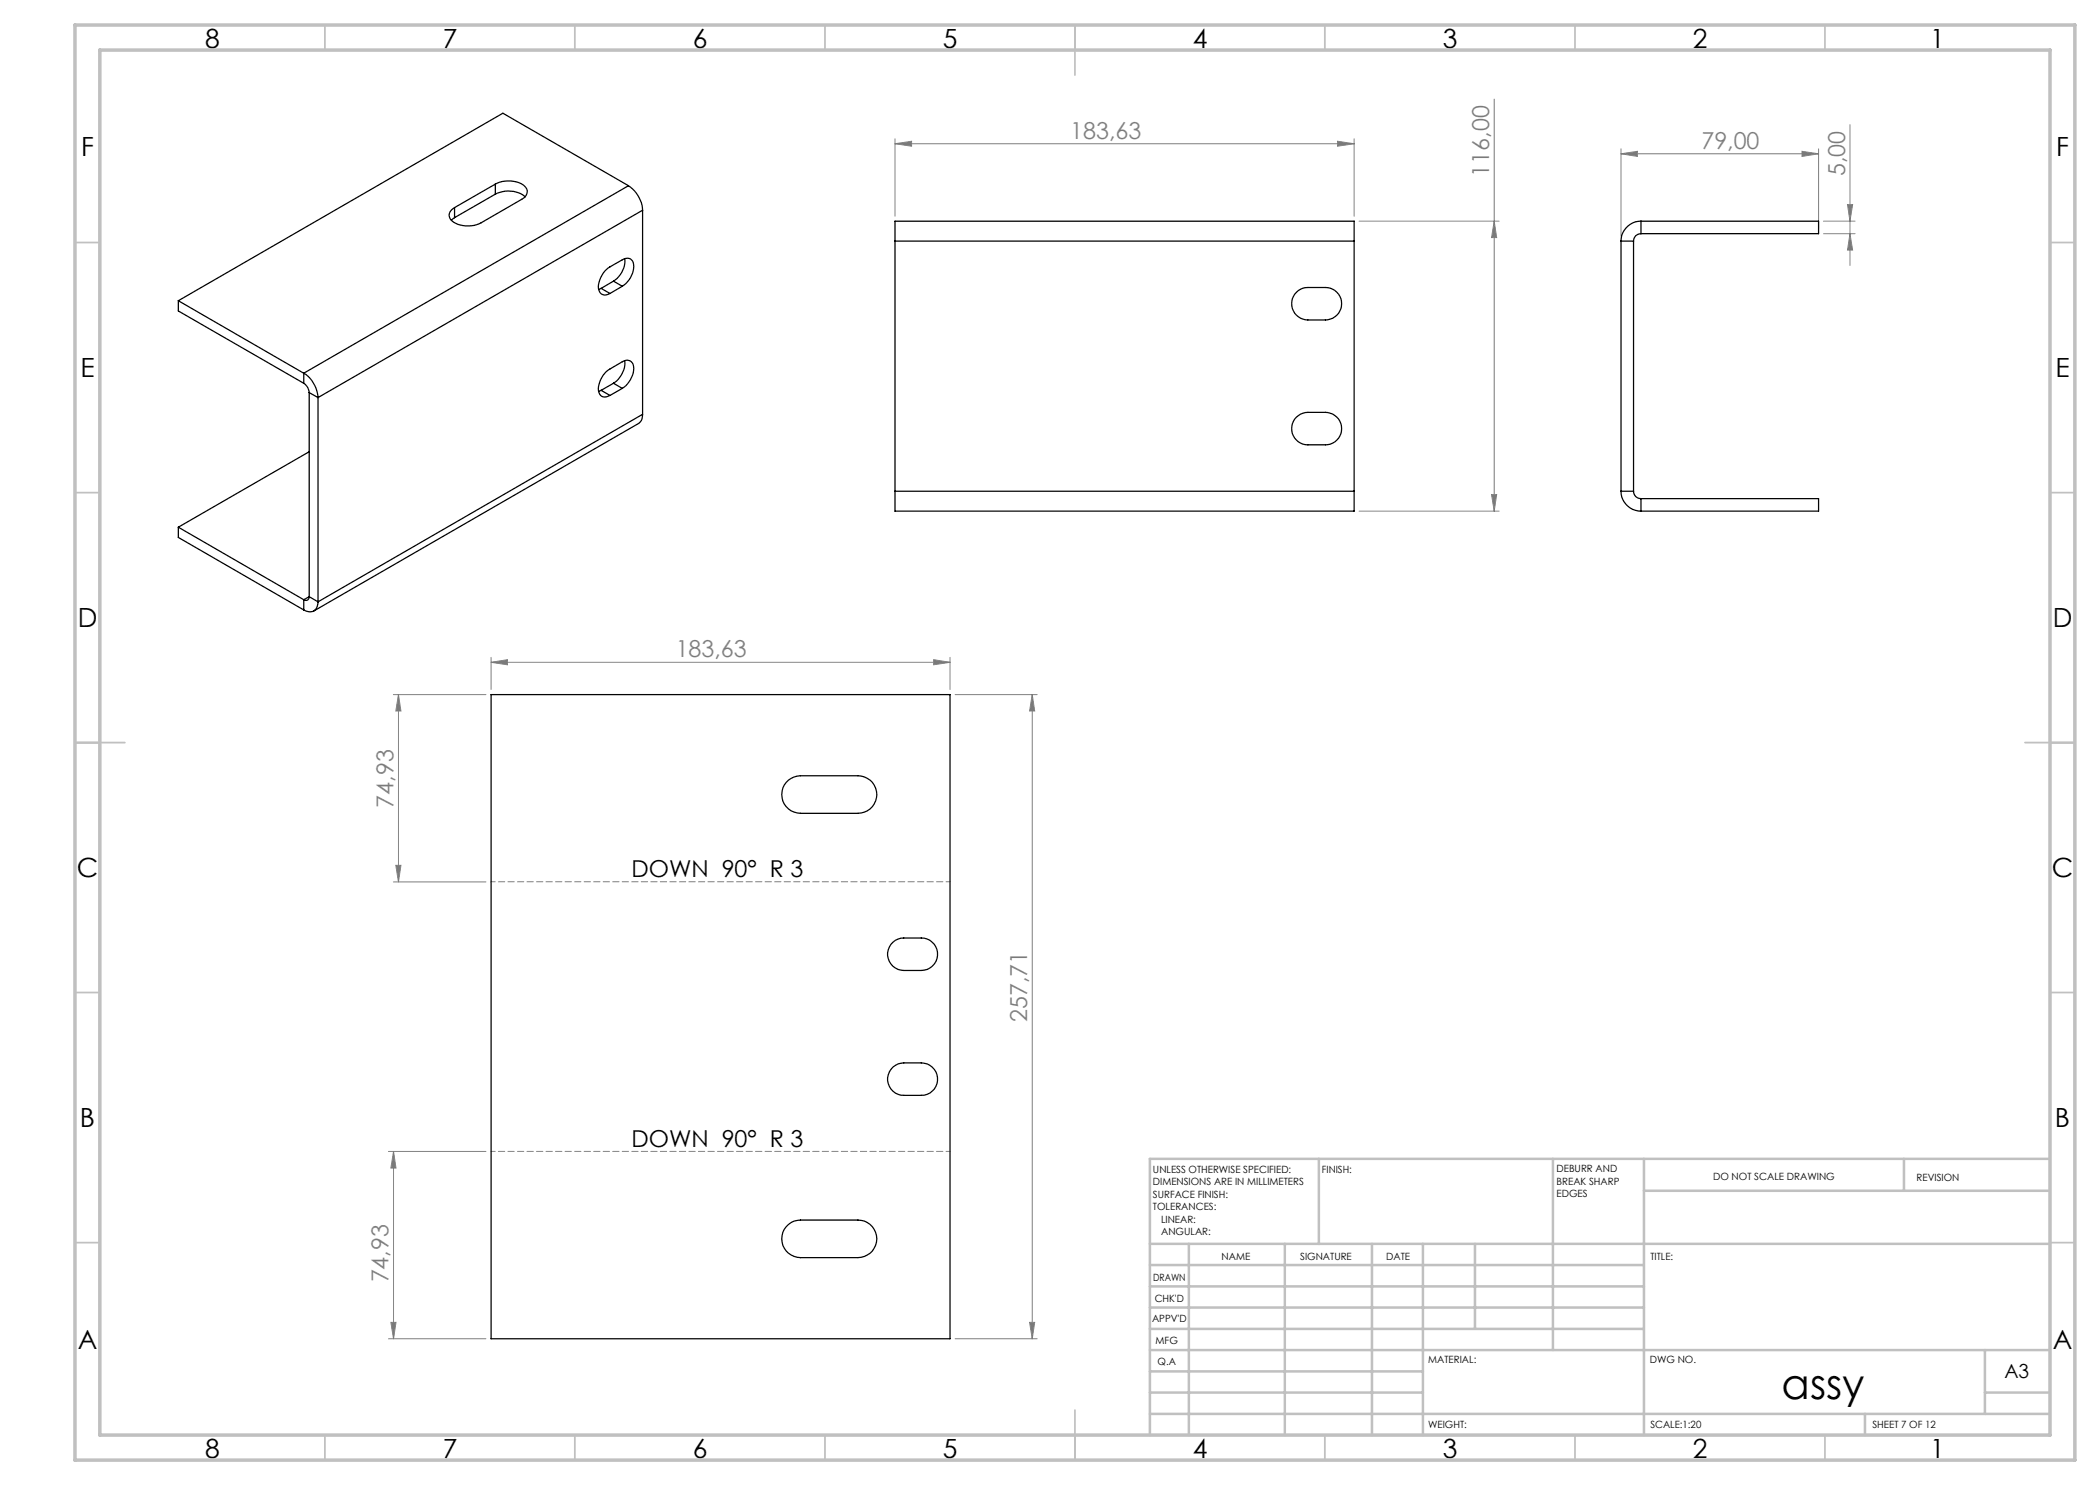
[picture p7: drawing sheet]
<svg xmlns="http://www.w3.org/2000/svg" width="420mm" height="297mm" viewBox="0 0 420 297" stroke-linecap="round" stroke-linejoin="round" font-family="sans-serif">
<g fill="none" stroke="#808080" stroke-width=".2">
<path d="M298.8 19.8v82.4M179 28.7l3.3-.4v.9zM179 27.8v15.4M179 28.7h91.8M267.5 28.3l3.3 .4-3.3 .5zM270.8 27.8v15.4M324.2 30.8l3.3-.5v1zM324.2 29.8v17.4M324.2 30.8h39.5M360.4 30.3l3.3 .5-3.3 .5zM363.7 29.8v15.9M370 24.9v28.2"/>
<path d="M271.8 44.2h28M298.8 44.2l.5 3.3h-1zM364.7 44.2h6.3M364.7 46.7h6.3M369.5 40.9h1l-.5 3.3zM370 46.7l.5 3.3h-1zM298.3 98.9h1l-.5 3.3zM271.8 102.2h28M78.7 138.9h18.5M79.7 138.9l.5 3.3h-1zM79.7 138.9v37.5M98.2 132.5l3.3-.6v1.1z"/>
<path d="M98.2 131.5v6.4M98.2 132.5h91.8M186.7 131.9l3.3 .6-3.3 .5zM190 131.5v6.4M191 138.9h16.4M206.4 138.9v128.9M206.4 138.9l.5 3.3h-1zM78.7 176.4h18.5M79.2 173.1h1l-.5 3.3zM77.7 230.3h19.5M78.7 230.3l.5 3.3h-1zM78.7 230.3v37.5"/>
<path d="M77.7 267.8h19.5M78.2 264.5h1l-.5 3.3zM191 267.8h16.4M205.9 264.5h1l-.5 3.3z"/>
</g>
<path d="M190 176.4h-91.8M98.2 230.3h91.8" fill="none" stroke="#808080" stroke-width=".2" stroke-dasharray="1.3 .6" stroke-dashoffset=".4"/>
<g fill="none" stroke="#c0c0c0" stroke-width=".35">
<path d="M65 5v5M115 5v5M165 5v5M215 5v10M265 5v5M315 5v5M365 5v5M15 48.5h5M410 48.5h5M15 98.5h5M410 98.5h5M15 148.5h10"/>
<path d="M405 148.5h10M15 198.5h5M410 198.5h5M15 248.5h5M410 248.5h5M65 287v5M115 287v5M165 287v5M215 282v10M265 287v5M315 287v5M365 287v5"/>
</g>
<g fill="none" stroke="#c0c0c0" stroke-width=".5">
<path d="M263.8 231.8v17M310.6 231.8v38.2M328.8 231.8v55.2M328.8 238.2h81.2M380.8 231.8v6.4M410 231.8h-180v55.2M230 248.8h180M230 257.3h98.8M230 253h98.8M237.8 248.8v38.2M257 248.8v38.2M274.4 248.8v38.2"/>
<path d="M284.6 248.8v38.2M295 248.8v17M230 265.8h98.8M230 261.5h98.8M230 278.5h54.6M230 274.3h54.6M230 270h180M397 278.5h13M397 270v12.8M230 282.8h180M373 282.8v4.2"/>
</g>
<path d="M15 5h400v287h-400zM20 10h390v277h-390z" fill="none" stroke="#c0c0c0" stroke-width=".7"/>
<g fill="#808080">
<path d="M179 28.7l3.3-.4v.9zM267.5 28.3l3.3 .4-3.3 .5z"/>
<path d="M324.2 30.8l3.3-.5v1zM360.4 30.3l3.3 .5-3.3 .5z"/>
<path d="M98.2 132.5l3.3-.6v1.1zM186.7 131.9l3.3 .6-3.3 .5z"/>
<path d="M205.9 264.5h1l-.5 3.3zM206.4 138.9l.5 3.3h-1z"/>
<path d="M79.2 173.1h1l-.5 3.3zM79.7 138.9l.5 3.3h-1z"/>
<path d="M298.8 44.2l.5 3.3h-1zM298.3 98.9h1l-.5 3.3zM78.7 230.3l.5 3.3h-1zM78.2 264.5h1l-.5 3.3z"/>
<path d="M369.5 40.9h1l-.5 3.3zM370 46.7l.5 3.3h-1z"/>
</g>
<g fill="none" stroke="#000" stroke-width=".25">
<path d="M99.1 36.8a5.4 5.4 0 0 1 6 .7 1.57 1.57 0 0 1-.7 2.4l-8.2 4.7a5.4 5.4 0 0 1-6.1-.7 1.57 1.57 0 0 1 .8-2.4M99.1 38.8a5.6 5.6 0 0 1 5.9 .6M99.1 36.8l-8.2 4.7M99.1 36.8v2M99.1 38.8l-8.2 4.7M125.7 37.1a6.4 6.4 0 0 1 2.8 4.9M125.7 37.1l-65 37.5M125.7 37.1l-25.1-14.5-64.9 37.5M90.9 43.5l-.6 .6M90.9 41.5v2M120.2 57.7l-.5 .2M120.2 57.7l1.8 1"/>
<path d="M122.7 56.2l1.8 1.1M122.7 56.2l-2.5 1.5M124.5 57.3a4.8 4.8 0 0 0 2.1-4.8 1.35 1.35 0 0 0-2.1-.5l-2.5 1.4a4.7 4.7 0 0 0-2.2 4.7 1.36 1.36 0 0 0 2.2 .6M124.5 57.3l-2.5 1.4M124.9 51.7a4.9 4.9 0 0 1-2.2 4.5M128.5 42l-64.9 37.5M128.5 42v40.9M179 48.2v-4h91.8v4M179 48.2h91.8M179 48.2v50M259.3 58.5a3.2 3.2 0 0 1 2.3-1h3.5a3.2 3.2 0 0 1 3.2 3.2 3.2 3.2 0 0 1-3.2 3.3h-3.5a3.3 3.3 0 0 1-3-2 3.3 3.3 0 0 1 .7-3.5zM270.8 48.2v50"/>
<path d="M324.2 48.2h2.5M324.2 48.2v50M326.7 48.2v50M328.2 46.7a1.45 1.45 0 0 0-1.5 1.5M328.2 44.2a4 4 0 0 0-4 4M328.2 44.2h35.5v2.5h-35.5M328.2 44.2v2.5M35.7 60.1l25 14.5M35.7 60.1v2.1l25 14.5M60.7 74.6a6.3 6.3 0 0 1 2.9 4.9M60.7 76.7a2.38 2.38 0 0 1 1.1 1.8M60.7 74.6v2.1"/>
<path d="M61.8 78.5l1.8 1M61.8 78.5v40.8M63.6 79.5v40.9M120.2 78.1l-.5 .2M120.2 78.1l1.8 1M122.7 76.7l1.8 1M122.7 76.7l-2.5 1.4M124.5 77.7a4.9 4.9 0 0 0 2.1-4.7 1.38 1.38 0 0 0-2.1-.6l-2.5 1.4a4.7 4.7 0 0 0-2.2 4.7 1.33 1.33 0 0 0 2.2 .6M124.5 77.7l-2.5 1.4M124.9 72.1a5 5 0 0 1-2.2 4.6M61.8 90.3l-26.1 15.1M128.5 82.9a1.9 1.9 0 0 1-.8 1.8l-64.9 37.5"/>
<path d="M128.5 82.9l-64.9 37.5M179 98.2v4h91.8v-4M179 98.2h91.8M259.3 83.4a3.2 3.2 0 0 1 2.3-.9h3.5a3.2 3.2 0 0 1 3.2 3.2 3.2 3.2 0 0 1-3.2 3.3h-3.5a3.2 3.2 0 0 1-3-2 3.2 3.2 0 0 1 .7-3.6zM324.2 98.2a4 4 0 0 0 4 4M324.2 98.2h2.5M326.7 98.2a1.45 1.45 0 0 0 1.5 1.5M328.2 99.7h35.5v2.5h-35.5M328.2 99.7v2.5M35.7 105.4v2.1l25 14.5M35.7 105.4l25 14.5M60.7 119.9v2.1"/>
<path d="M61.8 119.3a.66 .66 0 0 1-.3 .7 .66 .66 0 0 1-.8-.1M61.8 119.3l1.8 1.1M61.8 119.3l-1.1 .6M63.6 120.4a1.74 1.74 0 0 1-.8 1.8 1.74 1.74 0 0 1-2.1-.2M98.2 138.9h91.8v128.9h-91.8zM157.2 156.5a3.9 3.9 0 0 1 2.9-1.4h11.5a3.8 3.8 0 0 1 3.8 3.8 3.8 3.8 0 0 1-3.8 3.8h-11.5a3.7 3.7 0 0 1-3.4-2.2 3.7 3.7 0 0 1 .5-4zM178.6 188.5a3.2 3.2 0 0 1 2.2-.9h3.5a3.2 3.2 0 0 1 3.2 3.2 3.2 3.2 0 0 1-3.2 3.3h-3.5a3.3 3.3 0 0 1-3.1-2.1 3.3 3.3 0 0 1 .9-3.5zM178.6 213.4a3.2 3.2 0 0 1 2.2-.8h3.5a3.2 3.2 0 0 1 3.2 3.2 3.2 3.2 0 0 1-3.2 3.3h-3.5a3.3 3.3 0 0 1-3.1-2.1 3.3 3.3 0 0 1 .9-3.6zM157.2 245.4a3.6 3.6 0 0 1 2.9-1.4h11.5a3.8 3.8 0 0 1 3.8 3.8 3.8 3.8 0 0 1-3.8 3.7h-11.5a3.8 3.8 0 0 1-3.4-2.2 3.8 3.8 0 0 1 .5-3.9z"/>
</g>
<text font-size="8.5" x="356.3" y="279.7">assy</text>
<g font-size="5.3">
<text x="41" y="9.5">8</text>
<text x="88.5" y="9.5">7</text>
<text x="138.5" y="9.5">6</text>
<text x="188.5" y="9.5">5</text>
<text x="238.5" y="9.5">4</text>
<text x="288.5" y="9.5">3</text>
<text x="338.5" y="9.5">2</text>
<text x="386" y="9.5">1</text>
<text x="16.2" y="31.2">F</text>
<text x="411.2" y="31.2">F</text>
<text x="16.1" y="75.5">E</text>
<text x="411.1" y="75.5">E</text>
<text x="15.5" y="125.5">D</text>
<text x="410.5" y="125.5">D</text>
<text x="15.4" y="175.5">C</text>
<text x="410.4" y="175.5">C</text>
<text x="16" y="225.5">B</text>
<text x="411" y="225.5">B</text>
<text x="15.5" y="269.7">A</text>
<text x="410.5" y="269.7">A</text>
<text x="41" y="291.5">8</text>
<text x="88.5" y="291.5">7</text>
<text x="138.5" y="291.5">6</text>
<text x="188.5" y="291.5">5</text>
<text x="238.5" y="291.5">4</text>
<text x="288.5" y="291.5">3</text>
<text x="338.5" y="291.5">2</text>
<text x="386" y="291.5">1</text>
</g>
<g font-size="4.7" fill="#808080">
<text x="214.1" y="27.7">183,63</text>
<text x="340.3" y="29.7">79,00</text>
<text x="297.8" y="35.3" transform="rotate(-90 297.8 35.3)">116,00</text>
<text x="369" y="35.3" transform="rotate(-90 369 35.3)">5,00</text>
<text x="135.1" y="131.4">183,63</text>
<text x="78.7" y="161.5" transform="rotate(-90 78.7 161.5)">74,93</text>
<text x="205.4" y="204.4" transform="rotate(-90 205.4 204.4)">257,71</text>
<text x="77.7" y="256.5" transform="rotate(-90 77.7 256.5)">74,93</text>
</g>
<g font-size="4.7">
<text x="126.3" y="175.4">DOWN 90° R 3</text>
<text x="126.3" y="229.3">DOWN 90° R 3</text>
</g>
<text font-size="3.9" x="400.9" y="275.5">A3</text>
<g font-size="2">
<text x="230.6" y="234.6">UNLESS OTHERWISE SPECIFIED:</text>
<text x="230.6" y="237.1">DIMENSIONS ARE IN MILLIMETERS</text>
<text x="230.6" y="239.6">SURFACE FINISH:</text>
<text x="264.4" y="234.6">FINISH:</text>
<text x="311.3" y="234.5">DEBURR AND</text>
<text x="311.3" y="237">BREAK SHARP</text>
<text x="311.3" y="239.5">EDGES</text>
<text x="342.6" y="236">DO NOT SCALE DRAWING</text>
<text x="383.3" y="236.2">REVISION</text>
<text x="230.6" y="242.1">TOLERANCES:</text>
<text x="232.2" y="244.6">LINEAR:</text>
<text x="232.2" y="247.1">ANGULAR:</text>
<text x="244.3" y="252">NAME</text>
<text x="260" y="251.9">SIGNATURE</text>
<text x="277.2" y="251.9">DATE</text>
<text x="330.1" y="251.9">TITLE:</text>
<text x="230.6" y="256.1">DRAWN</text>
<text x="230.9" y="260.3">CHK'D</text>
<text x="230.4" y="264.4">APPV'D</text>
<text x="231.1" y="268.8">MFG</text>
<text x="231.5" y="273">Q.A</text>
<text x="285.6" y="272.5">MATERIAL:</text>
<text x="330" y="272.5">DWG NO.</text>
<text x="285.6" y="285.5">WEIGHT:</text>
<text x="330.1" y="285.6">SCALE:1:20</text>
<text x="374.5" y="285.6">SHEET 7 OF 12</text>
</g>
</svg>
